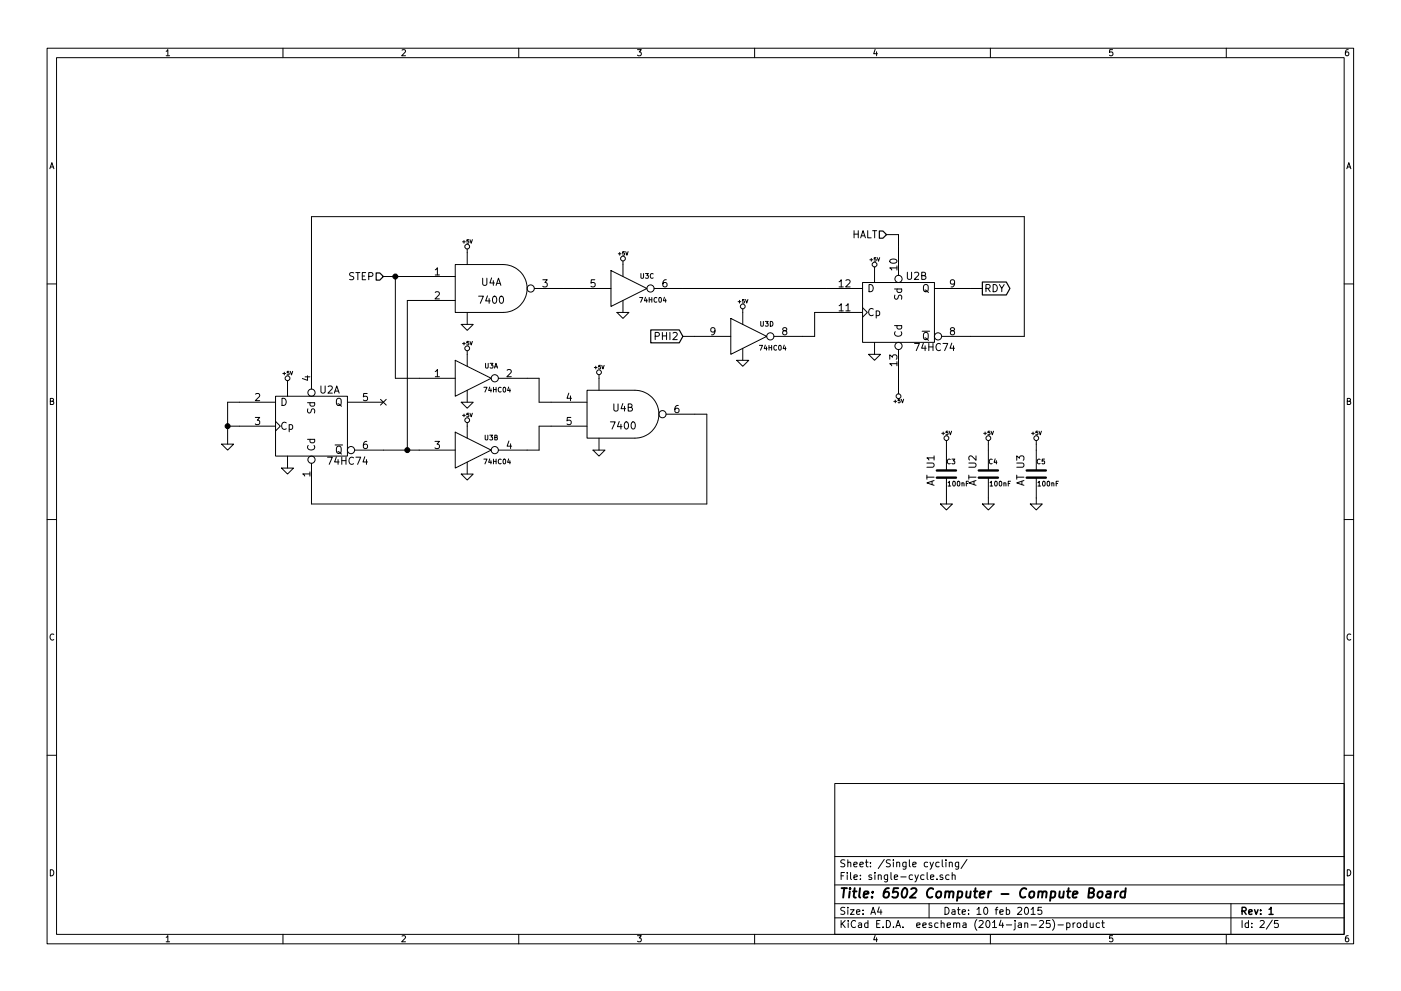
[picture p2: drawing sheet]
EESchema Schematic File Version 2
LIBS:power
LIBS:device
LIBS:transistors
LIBS:conn
LIBS:linear
LIBS:regul
LIBS:74xx
LIBS:cmos4000
LIBS:adc-dac
LIBS:memory
LIBS:xilinx
LIBS:special
LIBS:microcontrollers
LIBS:dsp
LIBS:microchip
LIBS:analog_switches
LIBS:motorola
LIBS:texas
LIBS:intel
LIBS:audio
LIBS:interface
LIBS:digital-audio
LIBS:philips
LIBS:display
LIBS:cypress
LIBS:siliconi
LIBS:opto
LIBS:atmel
LIBS:contrib
LIBS:valves
LIBS:IC_raspberry
LIBS:IHE
LIBS:w_logic
LIBS:monitor-board-cache
EELAYER 24 0
EELAYER END
$Descr A4 11693 8268
encoding utf-8
Sheet 2 5
Title "6502 Computer - Compute Board"
Date "10 feb 2015"
Rev "1"
Comp ""
Comment1 ""
Comment2 ""
Comment3 ""
Comment4 ""
$EndDescr
$Comp
L 74HC74 U2
U 1 1
P 2600 3550
F 0 "U2" H 2750 3850 60  0000 C CNN
F 1 "74HC74" H 2900 3255 60  0000 C CNN
F 2 "" H 2600 3550 60  0000 C CNN
F 3 "" H 2600 3550 60  0000 C CNN
	1    2600 3550
	1    0    0    -1  
$EndComp
$Comp
L 74HC74 U2
U 2 1
P 7500 2600
F 0 "U2" H 7650 2900 60  0000 C CNN
F 1 "74HC74" H 7800 2305 60  0000 C CNN
F 2 "" H 7500 2600 60  0000 C CNN
F 3 "" H 7500 2600 60  0000 C CNN
	2    7500 2600
	1    0    0    -1  
$EndComp
$Comp
L +5V #PWR7
U 1 1
P 2400 3200
F 0 "#PWR7" H 2400 3290 20  0001 C CNN
F 1 "+5V" H 2400 3290 30  0000 C CNN
F 2 "" H 2400 3200 60  0000 C CNN
F 3 "" H 2400 3200 60  0000 C CNN
	1    2400 3200
	1    0    0    -1  
$EndComp
$Comp
L GND #PWR8
U 1 1
P 2400 3900
F 0 "#PWR8" H 2400 3900 30  0001 C CNN
F 1 "GND" H 2400 3830 30  0001 C CNN
F 2 "" H 2400 3900 60  0000 C CNN
F 3 "" H 2400 3900 60  0000 C CNN
	1    2400 3900
	1    0    0    -1  
$EndComp
$Comp
L +5V #PWR23
U 1 1
P 7500 3250
F 0 "#PWR23" H 7500 3340 20  0001 C CNN
F 1 "+5V" H 7500 3340 30  0000 C CNN
F 2 "" H 7500 3250 60  0000 C CNN
F 3 "" H 7500 3250 60  0000 C CNN
	1    7500 3250
	-1   0    0    1   
$EndComp
Text HLabel 7400 1950 0    60   Input ~ 0
HALT
$Comp
L GND #PWR6
U 1 1
P 1900 3700
F 0 "#PWR6" H 1900 3700 30  0001 C CNN
F 1 "GND" H 1900 3630 30  0001 C CNN
F 2 "" H 1900 3700 60  0000 C CNN
F 3 "" H 1900 3700 60  0000 C CNN
	1    1900 3700
	1    0    0    -1  
$EndComp
Text HLabel 3200 2300 0    60   Input ~ 0
STEP
$Comp
L +5V #PWR9
U 1 1
P 3900 2100
F 0 "#PWR9" H 3900 2190 20  0001 C CNN
F 1 "+5V" H 3900 2190 30  0000 C CNN
F 2 "" H 3900 2100 60  0000 C CNN
F 3 "" H 3900 2100 60  0000 C CNN
	1    3900 2100
	1    0    0    -1  
$EndComp
Wire Wire Line
	7500 3150 7500 3250
Wire Wire Line
	7400 1950 7500 1950
Wire Wire Line
	7500 1950 7500 2050
Wire Wire Line
	8100 2400 8200 2400
Wire Wire Line
	8100 2800 8550 2800
Wire Wire Line
	8550 2800 8550 1800
Wire Wire Line
	8550 1800 2600 1800
Wire Wire Line
	2600 1800 2600 3000
Wire Wire Line
	2000 3350 1900 3350
Wire Wire Line
	1900 3350 1900 3700
Wire Wire Line
	2000 3550 1900 3550
Connection ~ 1900 3550
Wire Wire Line
	2400 3200 2400 3300
Wire Wire Line
	2400 3800 2400 3900
Wire Wire Line
	3500 2500 3400 2500
Wire Wire Line
	3200 2300 3500 2300
Wire Wire Line
	3300 2300 3300 3150
Wire Wire Line
	3300 3150 3500 3150
Connection ~ 3300 2300
Wire Wire Line
	3900 2100 3900 2200
$Comp
L +5V #PWR17
U 1 1
P 5200 2200
F 0 "#PWR17" H 5200 2290 20  0001 C CNN
F 1 "+5V" H 5200 2290 30  0000 C CNN
F 2 "" H 5200 2200 60  0000 C CNN
F 3 "" H 5200 2200 60  0000 C CNN
	1    5200 2200
	1    0    0    -1  
$EndComp
Wire Wire Line
	5200 2200 5200 2300
$Comp
L GND #PWR10
U 1 1
P 3900 2700
F 0 "#PWR10" H 3900 2700 30  0001 C CNN
F 1 "GND" H 3900 2630 30  0001 C CNN
F 2 "" H 3900 2700 60  0000 C CNN
F 3 "" H 3900 2700 60  0000 C CNN
	1    3900 2700
	1    0    0    -1  
$EndComp
Wire Wire Line
	3900 2600 3900 2700
$Comp
L GND #PWR18
U 1 1
P 5200 2600
F 0 "#PWR18" H 5200 2600 30  0001 C CNN
F 1 "GND" H 5200 2530 30  0001 C CNN
F 2 "" H 5200 2600 60  0000 C CNN
F 3 "" H 5200 2600 60  0000 C CNN
	1    5200 2600
	1    0    0    -1  
$EndComp
Wire Wire Line
	5200 2500 5200 2600
$Comp
L GND #PWR22
U 1 1
P 7300 2950
F 0 "#PWR22" H 7300 2950 30  0001 C CNN
F 1 "GND" H 7300 2880 30  0001 C CNN
F 2 "" H 7300 2950 60  0000 C CNN
F 3 "" H 7300 2950 60  0000 C CNN
	1    7300 2950
	1    0    0    -1  
$EndComp
Wire Wire Line
	7300 2850 7300 2950
$Comp
L +5V #PWR21
U 1 1
P 7300 2250
F 0 "#PWR21" H 7300 2340 20  0001 C CNN
F 1 "+5V" H 7300 2340 30  0000 C CNN
F 2 "" H 7300 2250 60  0000 C CNN
F 3 "" H 7300 2250 60  0000 C CNN
	1    7300 2250
	1    0    0    -1  
$EndComp
Wire Wire Line
	7300 2250 7300 2350
$Comp
L +5V #PWR28
U 1 1
P 8650 3700
F 0 "#PWR28" H 8650 3790 20  0001 C CNN
F 1 "+5V" H 8650 3790 30  0000 C CNN
F 2 "" H 8650 3700 60  0000 C CNN
F 3 "" H 8650 3700 60  0000 C CNN
	1    8650 3700
	1    0    0    -1  
$EndComp
$Comp
L GND #PWR29
U 1 1
P 8650 4200
F 0 "#PWR29" H 8650 4200 30  0001 C CNN
F 1 "GND" H 8650 4130 30  0001 C CNN
F 2 "" H 8650 4200 60  0000 C CNN
F 3 "" H 8650 4200 60  0000 C CNN
	1    8650 4200
	1    0    0    -1  
$EndComp
$Comp
L C C5
U 1 1
P 8650 3950
F 0 "C5" H 8650 4050 40  0000 L CNN
F 1 "100nF" H 8656 3865 40  0000 L CNN
F 2 "~" H 8688 3800 30  0000 C CNN
F 3 "~" H 8650 3950 60  0000 C CNN
	1    8650 3950
	1    0    0    -1  
$EndComp
Text Notes 8550 4050 1    60   ~ 0
AT U3\n
Wire Wire Line
	8650 4150 8650 4200
Wire Wire Line
	8650 3700 8650 3750
Text GLabel 8200 2400 2    60   Output ~ 0
RDY
Text GLabel 5700 2800 0    60   Input ~ 0
PHI2
$Comp
L +5V #PWR26
U 1 1
P 8250 3700
F 0 "#PWR26" H 8250 3790 20  0001 C CNN
F 1 "+5V" H 8250 3790 30  0000 C CNN
F 2 "" H 8250 3700 60  0000 C CNN
F 3 "" H 8250 3700 60  0000 C CNN
	1    8250 3700
	1    0    0    -1  
$EndComp
$Comp
L GND #PWR27
U 1 1
P 8250 4200
F 0 "#PWR27" H 8250 4200 30  0001 C CNN
F 1 "GND" H 8250 4130 30  0001 C CNN
F 2 "" H 8250 4200 60  0000 C CNN
F 3 "" H 8250 4200 60  0000 C CNN
	1    8250 4200
	1    0    0    -1  
$EndComp
$Comp
L C C4
U 1 1
P 8250 3950
F 0 "C4" H 8250 4050 40  0000 L CNN
F 1 "100nF" H 8256 3865 40  0000 L CNN
F 2 "~" H 8288 3800 30  0000 C CNN
F 3 "~" H 8250 3950 60  0000 C CNN
	1    8250 3950
	1    0    0    -1  
$EndComp
Text Notes 8150 4050 1    60   ~ 0
AT U2
Wire Wire Line
	8250 3700 8250 3750
Wire Wire Line
	8250 4150 8250 4200
NoConn ~ 3200 3350
$Comp
L 7400 U4
U 2 1
P 5200 3450
F 0 "U4" H 5200 3500 60  0000 C CNN
F 1 "7400" H 5200 3350 60  0000 C CNN
F 2 "" H 5200 3450 60  0000 C CNN
F 3 "" H 5200 3450 60  0000 C CNN
	2    5200 3450
	1    0    0    -1  
$EndComp
$Comp
L 7400 U4
U 1 1
P 4100 2400
F 0 "U4" H 4100 2450 60  0000 C CNN
F 1 "7400" H 4100 2300 60  0000 C CNN
F 2 "" H 4100 2400 60  0000 C CNN
F 3 "" H 4100 2400 60  0000 C CNN
	1    4100 2400
	1    0    0    -1  
$EndComp
$Comp
L 74HC04 U3
U 1 1
P 3950 3150
F 0 "U3" H 4100 3250 40  0000 C CNN
F 1 "74HC04" H 4150 3050 40  0000 C CNN
F 2 "~" H 3950 3150 60  0000 C CNN
F 3 "~" H 3950 3150 60  0000 C CNN
	1    3950 3150
	1    0    0    -1  
$EndComp
$Comp
L 74HC04 U3
U 2 1
P 3950 3750
F 0 "U3" H 4100 3850 40  0000 C CNN
F 1 "74HC04" H 4150 3650 40  0000 C CNN
F 2 "~" H 3950 3750 60  0000 C CNN
F 3 "~" H 3950 3750 60  0000 C CNN
	2    3950 3750
	1    0    0    -1  
$EndComp
$Comp
L GND #PWR16
U 1 1
P 5000 3750
F 0 "#PWR16" H 5000 3750 30  0001 C CNN
F 1 "GND" H 5000 3680 30  0001 C CNN
F 2 "" H 5000 3750 60  0000 C CNN
F 3 "" H 5000 3750 60  0000 C CNN
	1    5000 3750
	1    0    0    -1  
$EndComp
$Comp
L +5V #PWR11
U 1 1
P 3900 2950
F 0 "#PWR11" H 3900 3040 20  0001 C CNN
F 1 "+5V" H 3900 3040 30  0000 C CNN
F 2 "" H 3900 2950 60  0000 C CNN
F 3 "" H 3900 2950 60  0000 C CNN
	1    3900 2950
	1    0    0    -1  
$EndComp
$Comp
L +5V #PWR15
U 1 1
P 5000 3150
F 0 "#PWR15" H 5000 3240 20  0001 C CNN
F 1 "+5V" H 5000 3240 30  0000 C CNN
F 2 "" H 5000 3150 60  0000 C CNN
F 3 "" H 5000 3150 60  0000 C CNN
	1    5000 3150
	1    0    0    -1  
$EndComp
Wire Wire Line
	4400 3150 4500 3150
Wire Wire Line
	4500 3150 4500 3350
Wire Wire Line
	4500 3350 4600 3350
Wire Wire Line
	4400 3750 4500 3750
Wire Wire Line
	4500 3750 4500 3550
Wire Wire Line
	4500 3550 4600 3550
$Comp
L 74HC04 U3
U 3 1
P 5250 2400
F 0 "U3" H 5400 2500 40  0000 C CNN
F 1 "74HC04" H 5450 2300 40  0000 C CNN
F 2 "~" H 5250 2400 60  0000 C CNN
F 3 "~" H 5250 2400 60  0000 C CNN
	3    5250 2400
	1    0    0    -1  
$EndComp
Wire Wire Line
	4700 2400 4800 2400
Wire Wire Line
	3200 3750 3500 3750
Wire Wire Line
	5800 3450 5900 3450
Wire Wire Line
	5900 3450 5900 4200
Wire Wire Line
	5900 4200 2600 4200
Wire Wire Line
	2600 4200 2600 4100
$Comp
L GND #PWR14
U 1 1
P 3900 3950
F 0 "#PWR14" H 3900 3950 30  0001 C CNN
F 1 "GND" H 3900 3880 30  0001 C CNN
F 2 "" H 3900 3950 60  0000 C CNN
F 3 "" H 3900 3950 60  0000 C CNN
	1    3900 3950
	1    0    0    -1  
$EndComp
$Comp
L GND #PWR12
U 1 1
P 3900 3350
F 0 "#PWR12" H 3900 3350 30  0001 C CNN
F 1 "GND" H 3900 3280 30  0001 C CNN
F 2 "" H 3900 3350 60  0000 C CNN
F 3 "" H 3900 3350 60  0000 C CNN
	1    3900 3350
	1    0    0    -1  
$EndComp
$Comp
L +5V #PWR13
U 1 1
P 3900 3550
F 0 "#PWR13" H 3900 3640 20  0001 C CNN
F 1 "+5V" H 3900 3640 30  0000 C CNN
F 2 "" H 3900 3550 60  0000 C CNN
F 3 "" H 3900 3550 60  0000 C CNN
	1    3900 3550
	1    0    0    -1  
$EndComp
Wire Wire Line
	3900 3550 3900 3650
Wire Wire Line
	5000 3150 5000 3250
Wire Wire Line
	3900 2950 3900 3050
Wire Wire Line
	3400 2500 3400 3750
Connection ~ 3400 3750
Wire Wire Line
	5700 2400 6900 2400
Wire Wire Line
	3900 3250 3900 3350
Wire Wire Line
	3900 3850 3900 3950
Wire Wire Line
	5000 3650 5000 3750
$Comp
L +5V #PWR19
U 1 1
P 6200 2600
F 0 "#PWR19" H 6200 2690 20  0001 C CNN
F 1 "+5V" H 6200 2690 30  0000 C CNN
F 2 "" H 6200 2600 60  0000 C CNN
F 3 "" H 6200 2600 60  0000 C CNN
	1    6200 2600
	1    0    0    -1  
$EndComp
Wire Wire Line
	6200 2600 6200 2700
$Comp
L GND #PWR20
U 1 1
P 6200 3000
F 0 "#PWR20" H 6200 3000 30  0001 C CNN
F 1 "GND" H 6200 2930 30  0001 C CNN
F 2 "" H 6200 3000 60  0000 C CNN
F 3 "" H 6200 3000 60  0000 C CNN
	1    6200 3000
	1    0    0    -1  
$EndComp
Wire Wire Line
	6200 2900 6200 3000
$Comp
L 74HC04 U3
U 4 1
P 6250 2800
F 0 "U3" H 6400 2900 40  0000 C CNN
F 1 "74HC04" H 6450 2700 40  0000 C CNN
F 2 "~" H 6250 2800 60  0000 C CNN
F 3 "~" H 6250 2800 60  0000 C CNN
	4    6250 2800
	1    0    0    -1  
$EndComp
Wire Wire Line
	5700 2800 5800 2800
Wire Wire Line
	6700 2800 6800 2800
Wire Wire Line
	6800 2800 6800 2600
Wire Wire Line
	6800 2600 6900 2600
$Comp
L +5V #PWR24
U 1 1
P 7900 3700
F 0 "#PWR24" H 7900 3790 20  0001 C CNN
F 1 "+5V" H 7900 3790 30  0000 C CNN
F 2 "" H 7900 3700 60  0000 C CNN
F 3 "" H 7900 3700 60  0000 C CNN
	1    7900 3700
	1    0    0    -1  
$EndComp
$Comp
L GND #PWR25
U 1 1
P 7900 4200
F 0 "#PWR25" H 7900 4200 30  0001 C CNN
F 1 "GND" H 7900 4130 30  0001 C CNN
F 2 "" H 7900 4200 60  0000 C CNN
F 3 "" H 7900 4200 60  0000 C CNN
	1    7900 4200
	1    0    0    -1  
$EndComp
$Comp
L C C3
U 1 1
P 7900 3950
F 0 "C3" H 7900 4050 40  0000 L CNN
F 1 "100nF" H 7906 3865 40  0000 L CNN
F 2 "~" H 7938 3800 30  0000 C CNN
F 3 "~" H 7900 3950 60  0000 C CNN
	1    7900 3950
	1    0    0    -1  
$EndComp
Text Notes 7800 4050 1    60   ~ 0
AT U1
Wire Wire Line
	7900 3700 7900 3750
Wire Wire Line
	7900 4150 7900 4200
$EndSCHEMATC
